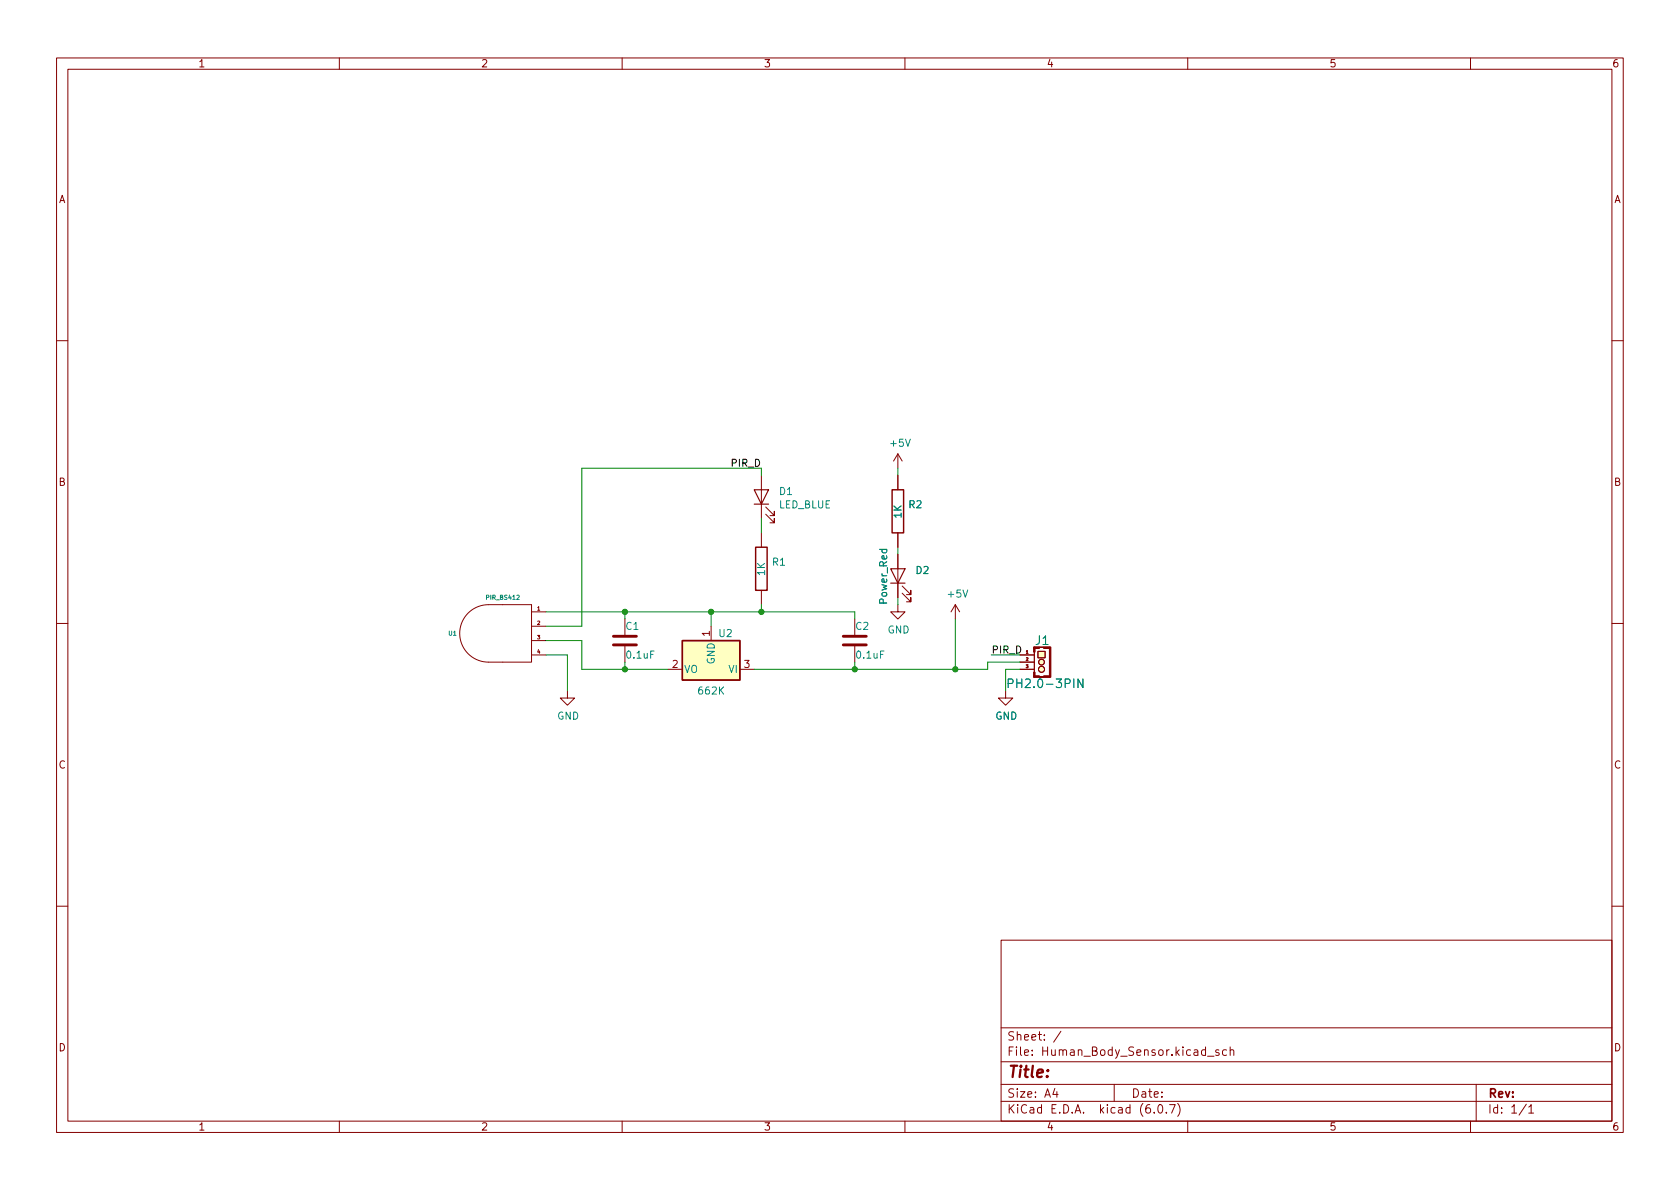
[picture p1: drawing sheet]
<svg xmlns="http://www.w3.org/2000/svg" width="297mm" height="210mm" viewBox="0 0 297 210" stroke-linecap="round" stroke-linejoin="round" font-family="sans-serif">
<g fill="none" stroke="#840000" stroke-width=".18">
<path d="M10 10.2h277v190.1h-277zM12 12.2h273v186.1h-273zM60 10.2v2M110 10.2v2M160 10.2v2M210 10.2v2M260 10.2v2M10 60.2h2M285 60.2h2M134.6 84.1v7.6M134.6 94.2v2.6M135.4 90.9l1.5 1.6v-.8v.8h-.8"/>
<path d="M135.4 89.7l1.5 1.5v-.8v.8h-.8M158.7 80.3l-.7 1.2M158.7 80.3v2.5M158.7 84.1v2.5M158.7 94.2v2.6M158.7 98v7.7M158.7 80.3l.8 1.2M10 110.2h2M82.8 108.4a5.1 5.1 0 0 1 3.6-1.5h7.6v10.2h-7.6a5.1 5.1 0 0 1-4.7-3.1 5.1 5.1 0 0 1 1.1-5.6zM94 115.8h2.5M94 108.2h2.5M94 110.7h2.5"/>
<path d="M94 113.3h2.5M110.5 109.5v2.8M110.5 114.3v2.8M118.1 118.4h2.5M125.7 110.7v2.6M130.8 118.4h2.5M134.6 104.4v2.5M151.1 109.5v2.8M151.1 114.3v2.8M158.7 106.9v1.3h1.3l-1.3 1.3-1.2-1.3h1.2M159.5 104.9l1.5 1.5v-.7v.7h-.7M159.5 103.6l1.5 1.6v-.8v.8h-.7"/>
<path d="M168.9 106.9l-.8 1.3M168.9 106.9v2.6M168.9 106.9l.8 1.3M180.3 115.8h2.6M180.3 117.1h2.6M180.3 118.4h2.6M182.9 114.4h2.8v5.4h-2.8zM182.9 115.3v3.6M183.5 115.2h1.3v1.1h-1.3zM285 110.2h2M100.3 122.2v1.2h1.3l-1.3 1.3-1.2-1.3h1.2M177.8 122.2v1.2h1.3l-1.3 1.3-1.3-1.3h1.3"/>
<path d="M10 160.2h2M177 166.3h108v32h-108zM285 160.2h2M60 198.3v2M110 198.3v2M160 198.3v2M177 194.8h108M177 191.8h108M177 187.8h108M177 181.8h108M186.5 192.5l-.4 1h1M186.9 193v1"/>
<path d="M187.6 182.4l-1.3 1.9M197 191.8v3M204.1 196.7v.1M204.9 195.4l.2-.1a.81 .81 0 0 1 .6 .7 .81 .81 0 0 1-.3 .8h-.2a.81 .81 0 0 1-.6-.6 .81 .81 0 0 1 .3-.8zM206.2 196.7v.1M206.8 195.3h1l-.7 1.5M208.2 195.1a1.72 1.72 0 0 1 0 2.3M210 198.3v2M213.5 186.8h1.1M215.5 185.7l-.4-.1-.2 .2 .1 .3 .5 .1v.4h-.6M216.9 185.7l-.5-.1-.3 .3v.4l.2 .3h.6M217.5 185.8l.2-.2 .4 .1v.9"/>
<path d="M217.5 185.1v1.5M260 198.3v2M261 191.8v6.5M269.9 195.3l-1.3 1.9M270.3 195.8l.4-.5v1.5M270.3 196.8h.9"/>
<circle cx="184.1" cy="118.4" r=".53"/>
<circle cx="184.2" cy="117.1" r=".51"/>
</g>
<g fill="#ffffc2" stroke="#ffffc2" stroke-width=".18">
<path d="M183.5 115.2h1.3v1.1h-1.3z"/>
<path d="M120.6 113.3h10.2v7h-10.2z"/>
<circle cx="184.1" cy="118.4" r=".53"/>
<circle cx="184.2" cy="117.1" r=".51"/>
</g>
<g fill="#840000" stroke="#840000" stroke-width=".18">
<path d="M185.5 114.4h.3v5.4h-.3z"/>
<path d="M184.5 114.4h1.2v.3h-1.2z"/>
<path d="M182.8 118.9h.2v.9h-.2z"/>
<path d="M182.8 114.4h.2v.9h-.2z"/>
</g>
<path d="M178.3 120.9l.7-.1 .1-.2v-.4l-.3-.1h-.5v1.5M191.5 120.1v1.5l-.9-1.5v1.5" fill="none" stroke="#008484" stroke-width=".18"/>
<path d="M133.3 86.6h2.6l-1.3 2.5zM133.3 89.1h2.6M157.5 100.6h2.5l-1.3 2.5zM157.5 103.1h2.5" fill="none" stroke="#840000" stroke-width=".2"/>
<path d="M108.5 114h4M108.5 112.5h4M149.1 114h4.1M149.1 112.5h4.1" fill="none" stroke="#840000" stroke-width=".51"/>
<path d="M133.6 96.8h2v7.6h-2zM157.7 86.6h2.1v7.6h-2.1zM120.6 113.3h10.2v7h-10.2z" fill="none" stroke="#840000" stroke-width=".25"/>
<g fill="none" stroke="#008400" stroke-width=".18">
<path d="M134.6 84.1v-1.3h-31.7v27.9h-6.4M134.6 91.7v2.5M158.7 82.8v1.3M158.7 96.8v1.2M96.5 115.8h3.8v6.4M96.5 113.3h6.4v5.1h15.2M96.5 108.2h54.6v1.3M110.5 108.2v1.3M110.5 117.1v1.3M125.7 108.2v2.5M134.6 106.9v1.3M151.1 117.1v1.3"/>
<path d="M158.7 105.7v1.2M168.9 109.5v8.9M175.3 115.8h5M180.3 117.1h-5.7v1.3h-41.3M180.3 118.4h-2.5v3.8"/>
</g>
<g fill="#008400" stroke="#008400" stroke-width=".18">
<circle cx="151.1" cy="118.4" r=".46"/>
<circle cx="168.9" cy="118.4" r=".46"/>
<circle cx="110.5" cy="108.2" r=".46"/>
<circle cx="110.5" cy="118.4" r=".46"/>
<circle cx="134.6" cy="108.2" r=".46"/>
<circle cx="125.7" cy="108.2" r=".46"/>
</g>
<text font-size="2.8" fill="#840000" x="178" y="190.6">Title:</text>
<g font-size="2.1" fill="#008484">
<text x="183.1" y="114">J1</text>
<text x="179.2" y="121.7">PH2.0-3PIN</text>
</g>
<g font-size="2.1" fill="#840000">
<text x="178" y="184">Sheet: /</text>
<text x="178" y="186.7">File: Human_Body_Sensor.kicad_sch</text>
<text x="178" y="196.9">KiCad E.D.A. kicad (6.0.7)</text>
<text x="178" y="194.1">Size: A4</text>
<text x="200" y="194.1">Date:</text>
<text x="263" y="194.1">Rev:</text>
<text x="263" y="196.9">Id: 1/1</text>
</g>
<g font-size="1.8" fill="#840000">
<text x="35" y="11.9">1</text>
<text x="85" y="11.9">2</text>
<text x="135" y="11.9">3</text>
<text x="185" y="11.9">4</text>
<text x="235" y="11.9">5</text>
<text x="285" y="11.9">6</text>
<text x="10.3" y="35.9">A</text>
<text x="285.3" y="35.9">A</text>
<text x="10.3" y="85.9">B</text>
<text x="285.3" y="85.9">B</text>
<text x="125.5" y="112.5" transform="rotate(-90 125.5 112.5)">1</text>
<text x="118.9" y="118.1">2</text>
<text x="131.6" y="118.1">3</text>
<text x="10.3" y="135.9">C</text>
<text x="285.3" y="135.9">C</text>
<text x="10.3" y="185.9">D</text>
<text x="285.3" y="185.9">D</text>
<text x="35" y="199.9">1</text>
<text x="85" y="199.9">2</text>
<text x="135" y="199.9">3</text>
<text x="185" y="199.9">4</text>
<text x="235" y="199.9">5</text>
<text x="285" y="199.9">6</text>
</g>
<g font-size="1.8">
<text x="129.4" y="82.5">PIR_D</text>
<text x="175.3" y="115.6">PIR_D</text>
</g>
<g font-size="1.8" fill="#008484">
<text x="157.5" y="79">+5V</text>
<text x="137.7" y="89.9">LED_BLUE</text>
<text x="137.8" y="87.5">D1</text>
<text x="160.7" y="89.9">R2</text>
<text x="159.4" y="91.6" transform="rotate(-90 159.4 91.6)">1K</text>
<text x="135.3" y="101.8" transform="rotate(-90 135.3 101.8)">1K</text>
<text x="136.6" y="100">R1</text>
<text x="162" y="101.5">D2</text>
<text x="156.8" y="106.7" transform="rotate(-90 156.8 106.7)">Power_Red</text>
<text x="167.7" y="105.7">+5V</text>
<text x="110.7" y="111.4">C1</text>
<text x="127.1" y="112.6">U2</text>
<text x="151.3" y="111.4">C2</text>
<text x="156.9" y="112">GND</text>
<text x="110.9" y="116.5">0.1uF</text>
<text x="120.9" y="119">VO</text>
<text x="126.4" y="117.5" transform="rotate(-90 126.4 117.5)">GND</text>
<text x="128.9" y="119">VI</text>
<text x="151.5" y="116.5">0.1uF</text>
<text x="123.6" y="122.8">662K</text>
<text x="98.5" y="127.2">GND</text>
<text x="176" y="127.2">GND</text>
</g>
<g font-size="1.1" fill="#008484">
<text x="86.1" y="106">PIR_BS412</text>
<text x="79.3" y="112.4">U1</text>
</g>
<g font-size=".9" fill="#840000">
<text x="95" y="107.9">1</text>
<text x="95" y="110.5">2</text>
<text x="95" y="113">3</text>
<text x="95" y="115.6">4</text>
</g>
<g font-size=".7" fill="#840000">
<text x="181.4" y="115.6">1</text>
<text x="181.4" y="116.8">2</text>
<text x="181.4" y="118.1">3</text>
</g>
</svg>
